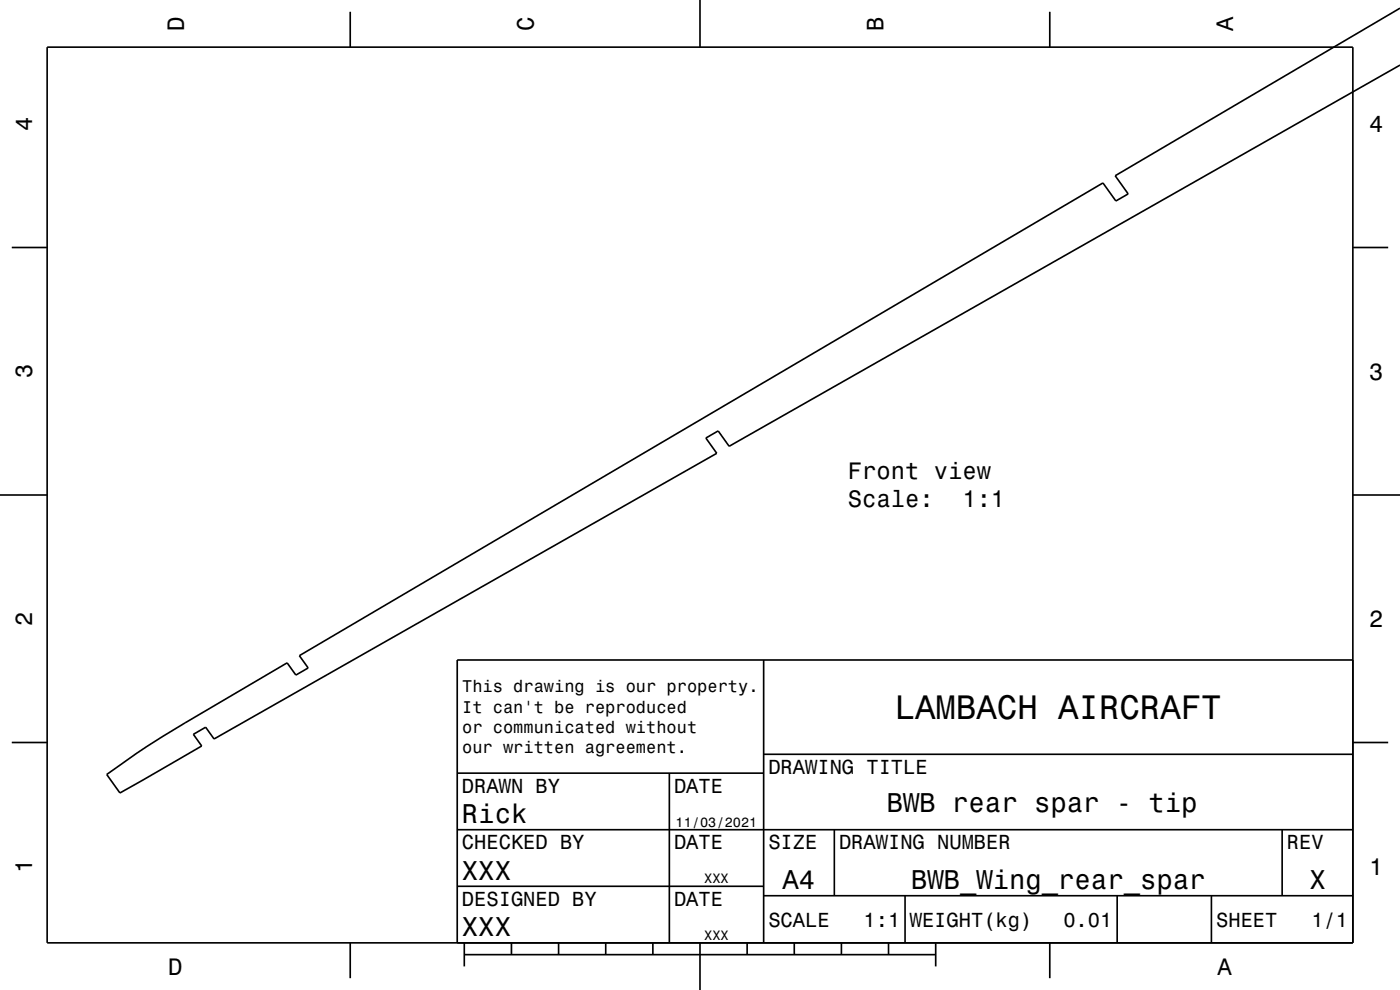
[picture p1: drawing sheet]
<svg xmlns="http://www.w3.org/2000/svg" width="297mm" height="210mm" viewBox="0 0 297 210" stroke-linecap="round" stroke-linejoin="round" font-family="sans-serif">
<g fill="none" stroke="#000" stroke-width=".35">
<path d="M10 10h277v190h-277zM74.3 2.5v7.5M148.5 0v10M222.7 2.5v7.5M297 1.7l-60.4 35.6 2.7 3.8-2.6 1.5-2.7-3.8-170.5 100.3 1.9 2.6-2.6 1.5-1.9-2.6-21.6 12.7a178.1 178.1 0 0 0-16.7 11l2.8 3.9 17.4-10-1.8-2.4 2.6-1.5 1.8 2.5 106.7-60.6-2.4-3.3 2.7-1.5 2.3 3.3 142.3-80.9M2.5 52.5h7.5M287 52.5h7.5M0 105h10M287 105h10M162 140v60M287 140h-190v60M2.5 157.5h7.5"/>
<path d="M287 157.5h7.5M97 176h190M97 164h65M142 164v36M162 160h125M177 176v14M272 176v14M97 188h65M162 190h125M192 190v10M237 190v10M257 190v10"/>
<path d="M74.3 200v7.5M98.5 202.5h100M98.5 200v5M108.5 200v2.5M118.5 200v2.5M128.5 200v2.5M138.5 200v2.5M148.5 200v10M158.5 200v2.5M168.5 200v2.5M178.5 200v2.5M188.5 200v2.5"/>
<path d="M198.5 200v5M222.7 200v7.5"/>
</g>
<text font-size="7.2" x="189.8" y="152.6">LAMBACH AIRCRAFT</text>
<g font-size="5.8">
<text x="188.1" y="172.2">BWB rear spar - tip</text>
<text x="98" y="174.6">Rick</text>
<text x="98" y="186.6">XXX</text>
<text x="166" y="188.6">A4</text>
<text x="193.3" y="188.6">BWB_Wing_rear_spar</text>
<text x="277.8" y="188.6">X</text>
<text x="98" y="198.6">XXX</text>
</g>
<g font-size="5">
<text x="39" y="6.5" transform="rotate(-90 39 6.5)">D</text>
<text x="113.2" y="6.5" transform="rotate(-90 113.2 6.5)">C</text>
<text x="187.4" y="6.5" transform="rotate(-90 187.4 6.5)">B</text>
<text x="261.6" y="6.5" transform="rotate(-90 261.6 6.5)">A</text>
<text x="6.8" y="27.8" transform="rotate(-90 6.8 27.8)">4</text>
<text x="290.5" y="28.1">4</text>
<text x="6.8" y="80.3" transform="rotate(-90 6.8 80.3)">3</text>
<text x="290.5" y="80.6">3</text>
<text x="179.9" y="101.5">Front view</text>
<text x="179.9" y="107.6">Scale:</text>
<text x="204.2" y="107.6">1:1</text>
<text x="6.8" y="132.8" transform="rotate(-90 6.8 132.8)">2</text>
<text x="290.5" y="133.1">2</text>
<text x="6.8" y="185.3" transform="rotate(-90 6.8 185.3)">1</text>
<text x="290.5" y="185.6">1</text>
<text x="35.7" y="206.8">D</text>
<text x="258.3" y="206.8">A</text>
</g>
<g font-size="4.3">
<text x="163" y="164.2">DRAWING TITLE</text>
<text x="98" y="168.2">DRAWN BY</text>
<text x="143" y="168.2">DATE</text>
<text x="98" y="180.2">CHECKED BY</text>
<text x="143" y="180.2">DATE</text>
<text x="163" y="180.2">SIZE</text>
<text x="178" y="180.2">DRAWING NUMBER</text>
<text x="273" y="180.2">REV</text>
<text x="98" y="192.2">DESIGNED BY</text>
<text x="143" y="192.2">DATE</text>
<text x="163" y="196.6">SCALE</text>
<text x="183.2" y="196.6">1:1</text>
<text x="193" y="196.6">WEIGHT(kg)</text>
<text x="225.6" y="196.6">0.01</text>
<text x="258" y="196.6">SHEET</text>
<text x="278.2" y="196.6">1/1</text>
</g>
<g font-size="3.6">
<text x="98.1" y="146.8">This drawing is our property.</text>
<text x="98.1" y="151.2">It can't be reproduced</text>
<text x="98.1" y="155.5">or communicated without</text>
<text x="98.1" y="159.8">our written agreement.</text>
</g>
<g font-size="2.9">
<text x="143.3" y="175.3">11/03/2021</text>
<text x="149.4" y="187.3">XXX</text>
<text x="149.4" y="199.3">XXX</text>
</g>
</svg>
